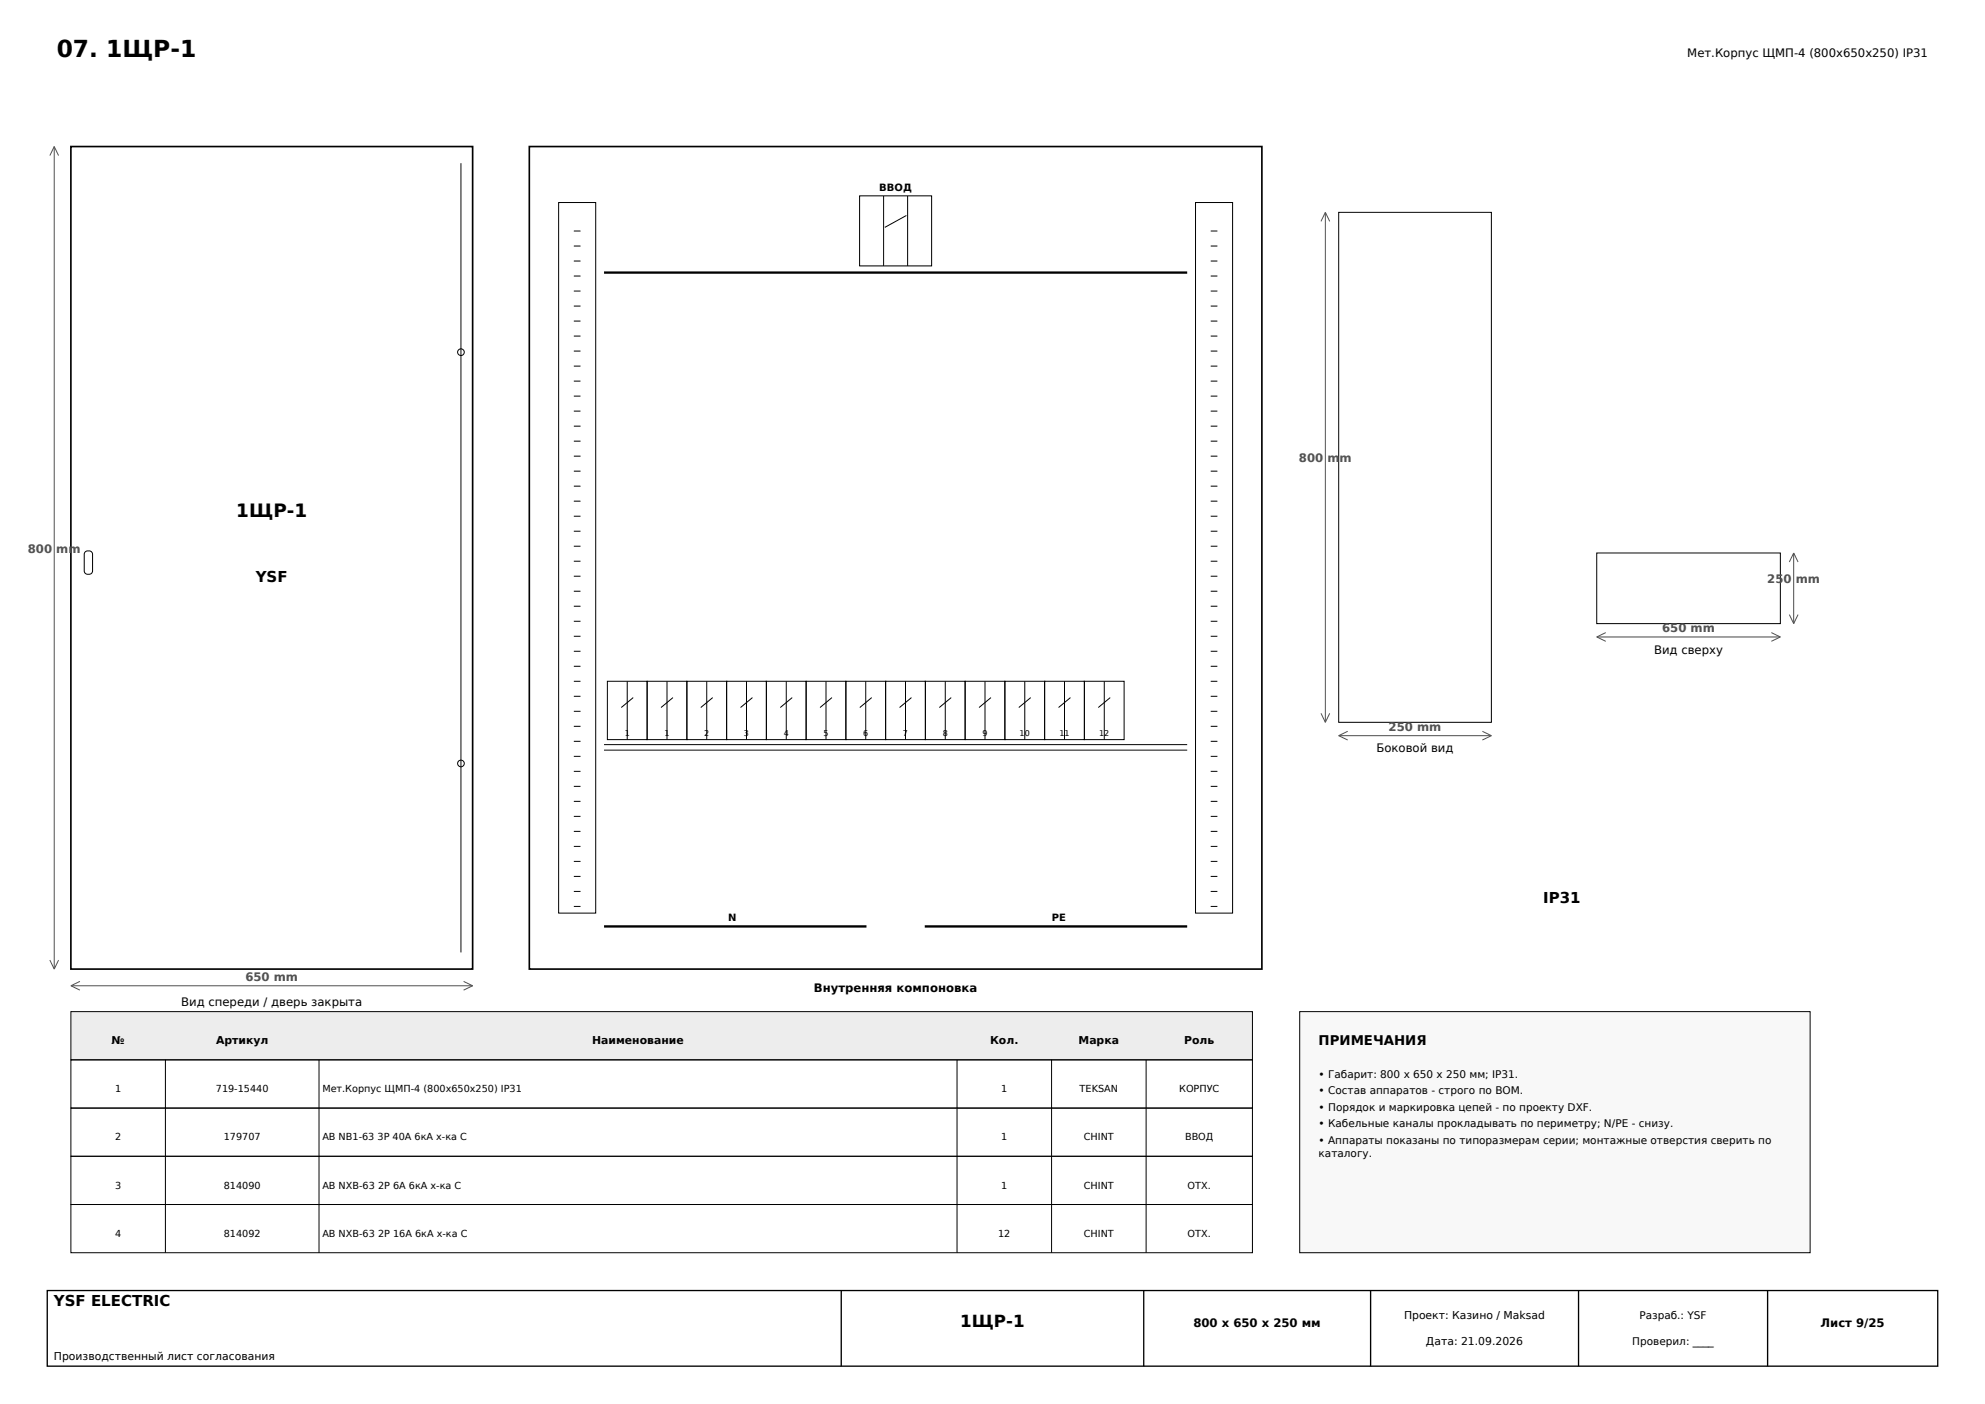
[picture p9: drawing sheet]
<svg xmlns="http://www.w3.org/2000/svg" width="420mm" height="297mm" viewBox="0 0 420 297" stroke-linecap="round" stroke-linejoin="round" font-family="sans-serif">
<path d="M15 31h85v174h-85zM112 31h155v174h-155z" fill="none" stroke="#000" stroke-width=".35"/>
<g fill="none" stroke="#000" stroke-width=".21">
<path d="M97.5 34.5v167M118.2 42.8h7.8v150.4h-7.8zM121.4 58.4h1.4M121.4 55.2h1.4M121.4 52h1.4M121.4 48.9h1.4M181.9 41.4h15.2v14.9h-15.2zM187 41.4v14.9M191.8 45.6l-4.6 2.5M192 41.4v14.9M253 42.8h7.8v150.4h-7.8zM256.2 58.4h1.4"/>
<path d="M256.2 55.2h1.4M256.2 52h1.4M256.2 48.9h1.4M283.3 44.9h32.3v107.9h-32.3zM121.4 77.4h1.4M121.4 74.3h1.4M121.4 71.1h1.4M121.4 67.9h1.4M121.4 64.7h1.4M121.4 61.6h1.4M256.2 77.4h1.4M256.2 74.3h1.4"/>
<path d="M256.2 71.1h1.4M256.2 67.9h1.4M256.2 64.7h1.4M256.2 61.6h1.4M121.4 99.7h1.4M121.4 96.5h1.4M121.4 93.3h1.4M121.4 90.1h1.4M121.4 87h1.4M121.4 83.8h1.4M121.4 80.6h1.4M256.2 99.7h1.4"/>
<path d="M256.2 96.5h1.4M256.2 93.3h1.4M256.2 90.1h1.4M256.2 87h1.4M256.2 83.8h1.4M256.2 80.6h1.4M18 116.7l.5-.2a.81 .81 0 0 1 1.1 .7v3.6a.9 .9 0 0 1-.9 .7 .9 .9 0 0 1-.9-.7v-3.6zM121.4 118.7h1.4M121.4 115.5h1.4M121.4 112.4h1.4M121.4 109.2h1.4M121.4 106h1.4"/>
<path d="M121.4 102.8h1.4M256.2 118.7h1.4M256.2 115.5h1.4M256.2 112.4h1.4M256.2 109.2h1.4M256.2 106h1.4M256.2 102.8h1.4M337.8 117h38.9v14.9h-38.9zM121.4 137.8h1.4M121.4 134.6h1.4M121.4 131.4h1.4M121.4 128.2h1.4"/>
<path d="M121.4 125.1h1.4M121.4 121.9h1.4M256.2 137.8h1.4M256.2 134.6h1.4M256.2 131.4h1.4M256.2 128.2h1.4M256.2 125.1h1.4M256.2 121.9h1.4M121.4 160h1.4M121.4 156.8h1.4M121.4 153.6h1.4M121.4 150.5h1.4"/>
<path d="M121.4 147.3h1.4M121.4 144.1h1.4M121.4 140.9h1.4M127.8 157.5h123.4M127.8 158.7h123.4M128.5 144.1h8.4v12.4h-8.4zM132.7 144.1v12.4M134 147.6l-2.5 2.1M136.9 144.1h8.4v12.4h-8.4zM141.1 144.1v12.4M142.4 147.6l-2.5 2.1M145.3 144.1h8.4v12.4h-8.4z"/>
<path d="M149.5 144.1v12.4M150.8 147.6l-2.5 2.1M153.7 144.1h8.5v12.4h-8.5zM157.9 144.1v12.4M159.2 147.6l-2.5 2.1M162.2 144.1h8.4v12.4h-8.4zM166.4 144.1v12.4M167.6 147.6l-2.5 2.1M170.6 144.1h8.4v12.4h-8.4zM174.8 144.1v12.4M176 147.6l-2.5 2.1M179 144.1h8.4v12.4h-8.4z"/>
<path d="M183.2 144.1v12.4M184.4 147.6l-2.5 2.1M187.4 144.1h8.4v12.4h-8.4zM191.6 144.1v12.4M192.9 147.6l-2.6 2.1M195.8 144.1h8.4v12.4h-8.4zM200 144.1v12.4M201.3 147.6l-2.6 2.1M204.2 144.1h8.4v12.4h-8.4zM208.4 144.1v12.4M209.7 147.6l-2.5 2.1M212.6 144.1h8.4v12.4h-8.4z"/>
<path d="M216.8 144.1v12.4M218.1 147.6l-2.5 2.1M221 144.1h8.4v12.4h-8.4zM225.2 144.1v12.4M226.5 147.6l-2.5 2.1M229.4 144.1h8.5v12.4h-8.5zM233.6 144.1v12.4M234.9 147.6l-2.5 2.1M256.2 160h1.4M256.2 156.8h1.4M256.2 153.6h1.4M256.2 150.5h1.4"/>
<path d="M256.2 147.3h1.4M256.2 144.1h1.4M256.2 140.9h1.4M121.4 179h1.4M121.4 175.9h1.4M121.4 172.7h1.4M121.4 169.5h1.4M121.4 166.3h1.4M121.4 163.2h1.4M256.2 179h1.4M256.2 175.9h1.4M256.2 172.7h1.4"/>
<path d="M256.2 169.5h1.4M256.2 166.3h1.4M256.2 163.2h1.4M121.4 191.7h1.4M121.4 188.6h1.4M121.4 185.4h1.4M121.4 182.2h1.4M256.2 191.7h1.4M256.2 188.6h1.4M256.2 185.4h1.4M256.2 182.2h1.4"/>
<circle cx="97.5" cy="74.5" r=".71"/>
<circle cx="97.5" cy="161.5" r=".71"/>
</g>
<g fill="none" stroke="#505050" stroke-width=".21">
<path d="M11.5 31v174M11.5 31l-.9 1.9M11.5 31l.9 1.9M280.4 44.9v107.9M280.4 44.9l-.9 1.9M280.4 44.9l.9 1.9M379.5 117v14.9M379.5 117l-.9 1.9M379.5 117l.9 1.9M337.8 134.7h38.9M337.8 134.7l2 1M339.8 133.8l-2 .9"/>
<path d="M374.8 133.8l1.9 .9M376.7 134.7l-1.9 1M378.6 130l.9 1.9M380.4 130l-.9 1.9M279.5 150.9l.9 1.9M281.3 150.9l-.9 1.9M283.3 155.6h32.3M283.3 155.6l1.9 .9M285.2 154.7l-1.9 .9M313.7 154.7l1.9 .9M315.6 155.6l-1.9 .9M10.6 203.1l.9 1.9"/>
<path d="M12.4 203.1l-.9 1.9M15 208.5h85M15 208.5l1.9 .9M16.9 207.6l-1.9 .9M98.1 207.6l1.9 .9M100 208.5l-1.9 .9"/>
</g>
<path d="M127.8 57.7h123.4M127.8 196h55.5M195.7 196h55.5" fill="none" stroke="#000" stroke-width=".49"/>
<path d="M15 214h250v10.2h-250z" fill-rule="evenodd" fill="#e9eef3" stroke="#000" stroke-width=".21"/>
<path d="M15 224.2h250v10.2h-250zM15 234.4h250v10.2h-250zM35 224.2v40.8M67.5 224.2v40.8M202.5 224.2v40.8M222.5 224.2v40.8M242.5 224.2v40.8M15 244.6h250v10.2h-250zM15 254.8h250v10.2h-250z" fill="none" stroke="#000" stroke-width=".21"/>
<path d="M275 214h108v51h-108z" fill-rule="evenodd" fill="#f7f8fa" stroke="#000" stroke-width=".21"/>
<path d="M10 273h400v16h-400zM178 273v16M242 273v16M290 273v16M334 273v16M374 273v16" fill="none" stroke="#000" stroke-width=".28"/>
<text font-size="4.9" x="12" y="12">07. 1ЩР-1</text>
<text font-size="3.9" x="50" y="109.3">1ЩР-1</text>
<text font-size="3.5" x="203.2" y="280.7">1ЩР-1</text>
<g font-size="3.2">
<text x="54.1" y="123.2">YSF</text>
<text x="326.5" y="191.1">IP31</text>
<text x="11.4" y="276.2">YSF ELECTRIC</text>
</g>
<text font-size="2.8" x="279" y="221">ПРИМЕЧАНИЯ</text>
<g font-size="2.5">
<text x="357" y="12">Мет.Корпус ЩМП-4 (800x650x250) IP31</text>
<text x="350" y="138.3">Вид сверху</text>
<text x="291.2" y="159.2">Боковой вид</text>
<text x="172.2" y="209.9">Внутренняя компоновка</text>
<text x="38.3" y="212.8">Вид спереди / дверь закрыта</text>
<text x="252.5" y="280.7">800 x 650 x 250 мм</text>
<text x="385.2" y="280.7">Лист 9/25</text>
</g>
<g font-size="2.5" fill="#505050">
<text x="274.8" y="97.8">800 mm</text>
<text x="5.9" y="116.9">800 mm</text>
<text x="373.9" y="123.4">250 mm</text>
<text x="351.7" y="133.7">650 mm</text>
<text x="293.8" y="154.6">250 mm</text>
<text x="51.9" y="207.5">650 mm</text>
</g>
<g font-size="2.3">
<text x="36.6" y="215.9">Петли справа, открывание вправо</text>
<text x="23.6" y="220.9">№</text>
<text x="45.7" y="220.9">Артикул</text>
<text x="125.3" y="220.9">Наименование</text>
<text x="209.5" y="220.9">Кол.</text>
<text x="228.2" y="220.9">Марка</text>
<text x="250.6" y="220.9">Роль</text>
<text x="297.1" y="279.1">Проект: Казино / Maksad</text>
<text x="11.4" y="287.6">Производственный лист согласования</text>
<text x="301.7" y="284.5">Дата: 21.09.2026</text>
</g>
<g font-size="2.2">
<text x="279" y="228">• Габарит: 800 x 650 x 250 мм; IP31.</text>
<text x="279" y="231.5">• Состав аппаратов - строго по BOM.</text>
<text x="279" y="235">• Порядок и маркировка цепей - по проекту DXF.</text>
<text x="279" y="238.5">• Кабельные каналы прокладывать по периметру; N/PE - снизу.</text>
<text x="279" y="241.9">• Аппараты показаны по типоразмерам серии; монтажные отверстия сверить по</text>
<text x="279" y="244.7">каталогу.</text>
<text x="346.9" y="279.1">Разраб.: YSF</text>
<text x="345.4" y="284.5">Проверил: ____</text>
</g>
<g font-size="2.1">
<text x="186" y="40.4">ВВОД</text>
<text x="154.1" y="194.9">N</text>
<text x="222.5" y="194.9">PE</text>
</g>
<g font-size="2">
<text x="24.3" y="231">1</text>
<text x="45.7" y="231">719-15440</text>
<text x="68.2" y="231">Мет.Корпус ЩМП-4 (800x650x250) IP31</text>
<text x="211.8" y="231">1</text>
<text x="228.4" y="231">TEKSAN</text>
<text x="249.5" y="231">КОРПУС</text>
<text x="24.3" y="241.2">2</text>
<text x="47.3" y="241.2">179707</text>
<text x="68.2" y="241.2">АВ NB1-63 3P 40A 6кА х-ка C</text>
<text x="211.8" y="241.2">1</text>
<text x="229.3" y="241.2">CHINT</text>
<text x="250.7" y="241.2">ВВОД</text>
<text x="24.3" y="251.4">3</text>
<text x="47.3" y="251.4">814090</text>
<text x="68.2" y="251.4">АВ NXB-63 2P 6A 6кА х-ка C</text>
<text x="211.8" y="251.4">1</text>
<text x="229.3" y="251.4">CHINT</text>
<text x="251.3" y="251.4">ОТХ.</text>
<text x="24.3" y="261.6">4</text>
<text x="47.3" y="261.6">814092</text>
<text x="68.2" y="261.6">АВ NXB-63 2P 16A 6кА х-ка C</text>
<text x="211.2" y="261.6">12</text>
<text x="229.3" y="261.6">CHINT</text>
<text x="251.3" y="261.6">ОТХ.</text>
</g>
<g font-size="1.7">
<text x="132.2" y="155.8">1</text>
<text x="140.6" y="155.8">1</text>
<text x="149" y="155.8">2</text>
<text x="157.4" y="155.8">3</text>
<text x="165.8" y="155.8">4</text>
<text x="174.2" y="155.8">5</text>
<text x="182.6" y="155.8">6</text>
<text x="191.1" y="155.8">7</text>
<text x="199.5" y="155.8">8</text>
<text x="207.9" y="155.8">9</text>
<text x="215.7" y="155.8">10</text>
<text x="224.2" y="155.8">11</text>
<text x="232.6" y="155.8">12</text>
</g>
</svg>
